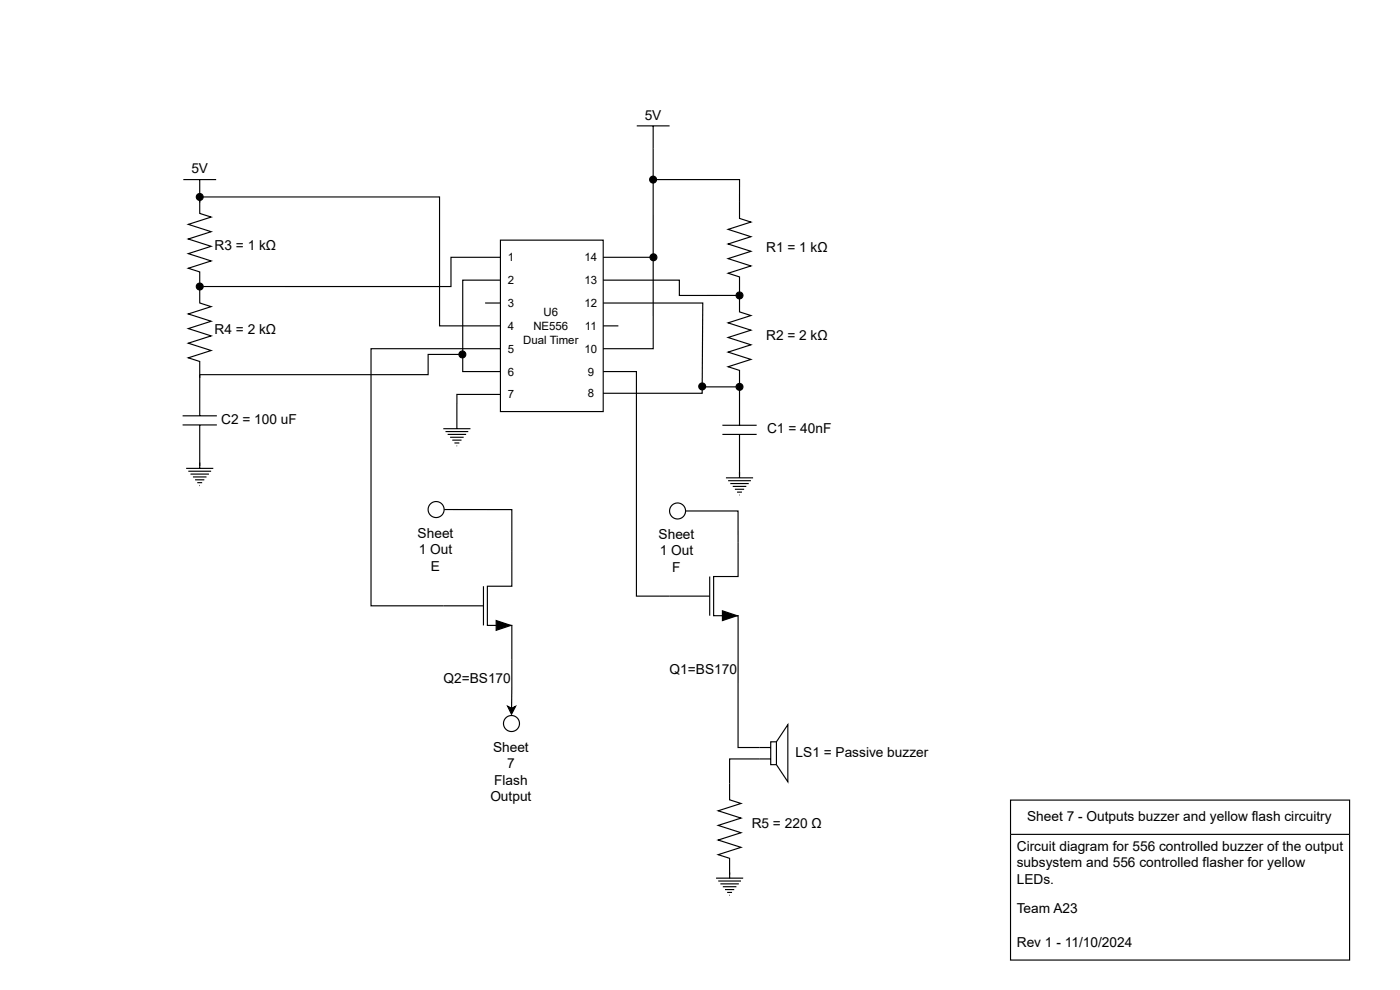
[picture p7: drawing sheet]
<svg xmlns="http://www.w3.org/2000/svg" width="297mm" height="210mm" viewBox="0 0 297 210" stroke-linecap="round" stroke-linejoin="round" font-family="sans-serif">
<path d="M214.4 176.9v-7.3h71.9v7.3M214.4 176.9v26.6h71.9v-26.6M214.4 176.9h71.9" fill="none" stroke="#000" stroke-width=".24"/>
<path d="M106.2 50.9h21.8v36.4h-21.8z" fill="#fff"/>
<g fill="none" stroke="#000" stroke-width=".24">
<path d="M106.2 50.9h21.8v36.4h-21.8zM106.2 59.4h-8v19.4h8M128 54.5h9.9M102.9 64.2h3.3M128 64.2h21.1l-.1 17M94.1 90.9h5.7M94.5 91.5h4.8M95 92.1h3.9M95.5 92.7h2.9M96 93.3h1.9M96.4 93.9h1M96.9 94.5h.1"/>
<path d="M106.2 83.6h-9.3v7.3"/>
<circle cx="138.6" cy="54.5" r=".73"/>
<circle cx="149" cy="81.9" r=".73"/>
</g>
<g fill="#000">
<circle cx="138.6" cy="54.5" r=".73"/>
<circle cx="149" cy="81.9" r=".73"/>
</g>
<path d="M163.5 157.3v4.8h1.2l2.4 3.6v-12.1l-2.4 3.7zM161.1 160.9h2.4zM161.1 158.5h2.4z" fill="#fff"/>
<g fill="none" stroke="#000" stroke-width=".24">
<path d="M135.1 26.7h7M138.6 26.7v47.2h-10.6M139.3 38.1h17.6v8.2l2.4 .8-4.8 1.5 4.8 1.6-4.8 1.5 4.8 1.6-4.8 1.5 4.8 1.6-4.8 1.5 2.4 .8v3.5M128 59.4h16.1v3.2h12.1M128 69.1h3.2M156.9 62.6v3.5l2.4 .8-4.8 1.6 4.8 1.5-4.8 1.6 4.8 1.5-4.8 1.6 4.8 1.5-4.8 1.6 2.4 .7v3.5M153.3 92.1h7.2M153.3 90.2h7.2M156.2 82h-7.2v1.4h-21M156.9 81.4v8.8M156.9 92.1v9.2M154 101.3h5.8"/>
<path d="M154.5 101.9h4.8M154.9 102.5h3.9M155.4 103.1h2.9M155.9 103.7h2M156.4 104.3h1M156.6 115v7.2h-5.2v8.3h5.2v7.3M156.8 104.9h.1M142.1 126.4h8.5M150.6 122.2v8.3M153.3 129.5l3.1 1-3.1 1.1zM161.1 158.5h2.4M163.5 157.3h1.2l2.4-3.7v12.1l-2.4-3.6h-1.2z"/>
<path d="M164.7 157.3v4.8M161.1 160.9h2.4M151.9 186.2h5.8M152.4 186.8h4.8M152.8 187.4h3.9M153.3 188h2.9M153.8 188.6h2M154.3 189.2h1M154.7 189.8h.1M154.8 185v1.2"/>
<circle cx="138.6" cy="38.1" r=".73"/>
<circle cx="156.9" cy="62.6" r=".73"/>
<circle cx="156.9" cy="82" r=".73"/>
</g>
<g fill="#000">
<path d="M153.3 129.5l3.1 1-3.1 1.1z"/>
<circle cx="138.6" cy="38.1" r=".73"/>
<circle cx="156.9" cy="62.6" r=".73"/>
<circle cx="156.9" cy="82" r=".73"/>
</g>
<circle cx="143.7" cy="108.3" r="1.7" fill="#fff"/>
<g fill="none" stroke="#000" stroke-width=".24">
<path d="M38.9 38.1h7M42.4 38.1v4.8M42.4 41.8v3.4l2.4 .8-4.8 1.6 4.8 1.5-4.8 1.6 4.8 1.5-4.8 1.6 4.8 1.5-4.8 1.6 2.4 .7v3.5M43.1 41.8h50.1v27.3h13M106.2 54.5h-10.5v6.3l-52.6-.1M42.4 60.7v3.5l2.4 .8-4.8 1.6 4.8 1.5-4.8 1.6 4.8 1.5-4.8 1.6 4.8 1.5-4.8 1.6 2.4 .7v3.5M97.4 75.1h-6.6v4.3h-48.4v8.8M128 78.8h7v47.6h7.1M38.7 90.1h7.3M38.7 88.2h7.3M39.5 99.3h5.7M40 99.9h4.8"/>
<path d="M42.4 90.1v9.2M40.4 100.5h3.9M40.9 101.1h2.9M41.4 101.7h1.9M41.9 102.3h1M42.3 102.9h.1M108.6 117v7.3h-5.2v8.3h5.2l-.1 17.6M94.1 128.4h8.5M102.6 124.3v8.3M105.3 131.6l3.1 1-3.1 1zM156.6 137.8v20.7h4.5M107.7 149.7l.8 .5 .9-.5-.9 1.7z"/>
<path d="M161.1 160.9h-6.3v8.7l2.4 .7-4.8 1.6 4.8 1.5-4.8 1.6 4.8 1.5-4.8 1.6 4.8 1.5-4.8 1.6 2.4 .8v3.5"/>
<circle cx="42.4" cy="41.8" r=".73"/>
<circle cx="42.4" cy="60.7" r=".73"/>
<circle cx="98.1" cy="75.1" r=".73"/>
<circle cx="143.7" cy="108.3" r="1.7"/>
</g>
<g fill="#000">
<path d="M105.3 131.6l3.1 1-3.1 1zM107.7 149.7l.8 .5 .9-.5-.9 1.7z"/>
<circle cx="42.4" cy="41.8" r=".73"/>
<circle cx="42.4" cy="60.7" r=".73"/>
<circle cx="98.1" cy="75.1" r=".73"/>
</g>
<circle cx="92.5" cy="108" r="1.7" fill="#fff"/>
<g fill="none" stroke="#000" stroke-width=".24">
<path d="M94.2 108h14.4v9M145.4 108.3h11.2v6.7"/>
<circle cx="92.5" cy="108" r="1.7"/>
</g>
<circle cx="108.5" cy="153.4" r="1.7" fill="#fff"/>
<g fill="none" stroke="#000" stroke-width=".24">
<path d="M106.2 73.9h-27.5v54.5h15.4"/>
<circle cx="108.5" cy="153.4" r="1.7"/>
</g>
<g font-size="2.9">
<text x="136.8" y="25.4">5V</text>
<text x="40.6" y="36.7">5V</text>
<text x="45.5" y="53">R3 = 1 kΩ</text>
<text x="162.5" y="53.5">R1 = 1 kΩ</text>
<text x="45.5" y="70.9">R4 = 2 kΩ</text>
<text x="162.5" y="72.1">R2 = 2 kΩ</text>
<text x="46.9" y="89.8">C2 = 100 uF</text>
<text x="162.7" y="91.7">C1 = 40nF</text>
<text x="88.6" y="114">Sheet</text>
<text x="88.8" y="117.4">1 Out</text>
<text x="139.7" y="114.3">Sheet</text>
<text x="140" y="117.7">1 Out</text>
<text x="91.4" y="121.1">E</text>
<text x="142.6" y="121.3">F</text>
<text x="142.1" y="142.9">Q1=BS170</text>
<text x="94.1" y="144.8">Q2=BS170</text>
<text x="104.6" y="159.3">Sheet</text>
<text x="168.8" y="160.5">LS1 = Passive buzzer</text>
<text x="104.8" y="166.4">Flash</text>
<text x="107.6" y="162.7">7</text>
<text x="104" y="169.7">Output</text>
<text x="159.5" y="175.6">R5 = 220 Ω</text>
<text x="217.9" y="174.1">Sheet 7 - Outputs buzzer and yellow flash circuitry</text>
<text x="215.7" y="180.4">Circuit diagram for 556 controlled buzzer of the output</text>
<text x="215.7" y="183.8">subsystem and 556 controlled flasher for yellow</text>
<text x="215.7" y="187.4">LEDs.</text>
<text x="215.7" y="193.5">Team A23</text>
<text x="215.7" y="200.8">Rev 1 - 11/10/2024</text>
</g>
<g font-size="2.4">
<text x="107.7" y="55.4">1</text>
<text x="124" y="55.4">14</text>
<text x="107.7" y="60.2">2</text>
<text x="107.7" y="65.1">3</text>
<text x="124" y="60.2">13</text>
<text x="124" y="65.1">12</text>
<text x="107.7" y="69.9">4</text>
<text x="113.2" y="69.9">NE556</text>
<text x="115.3" y="67">U6</text>
<text x="124.1" y="69.9">11</text>
<text x="107.7" y="74.8">5</text>
<text x="111" y="72.8">Dual Timer</text>
<text x="124" y="74.8">10</text>
<text x="107.7" y="79.6">6</text>
<text x="124.7" y="79.6">9</text>
<text x="107.7" y="84.5">7</text>
<text x="124.7" y="84.2">8</text>
</g>
</svg>
